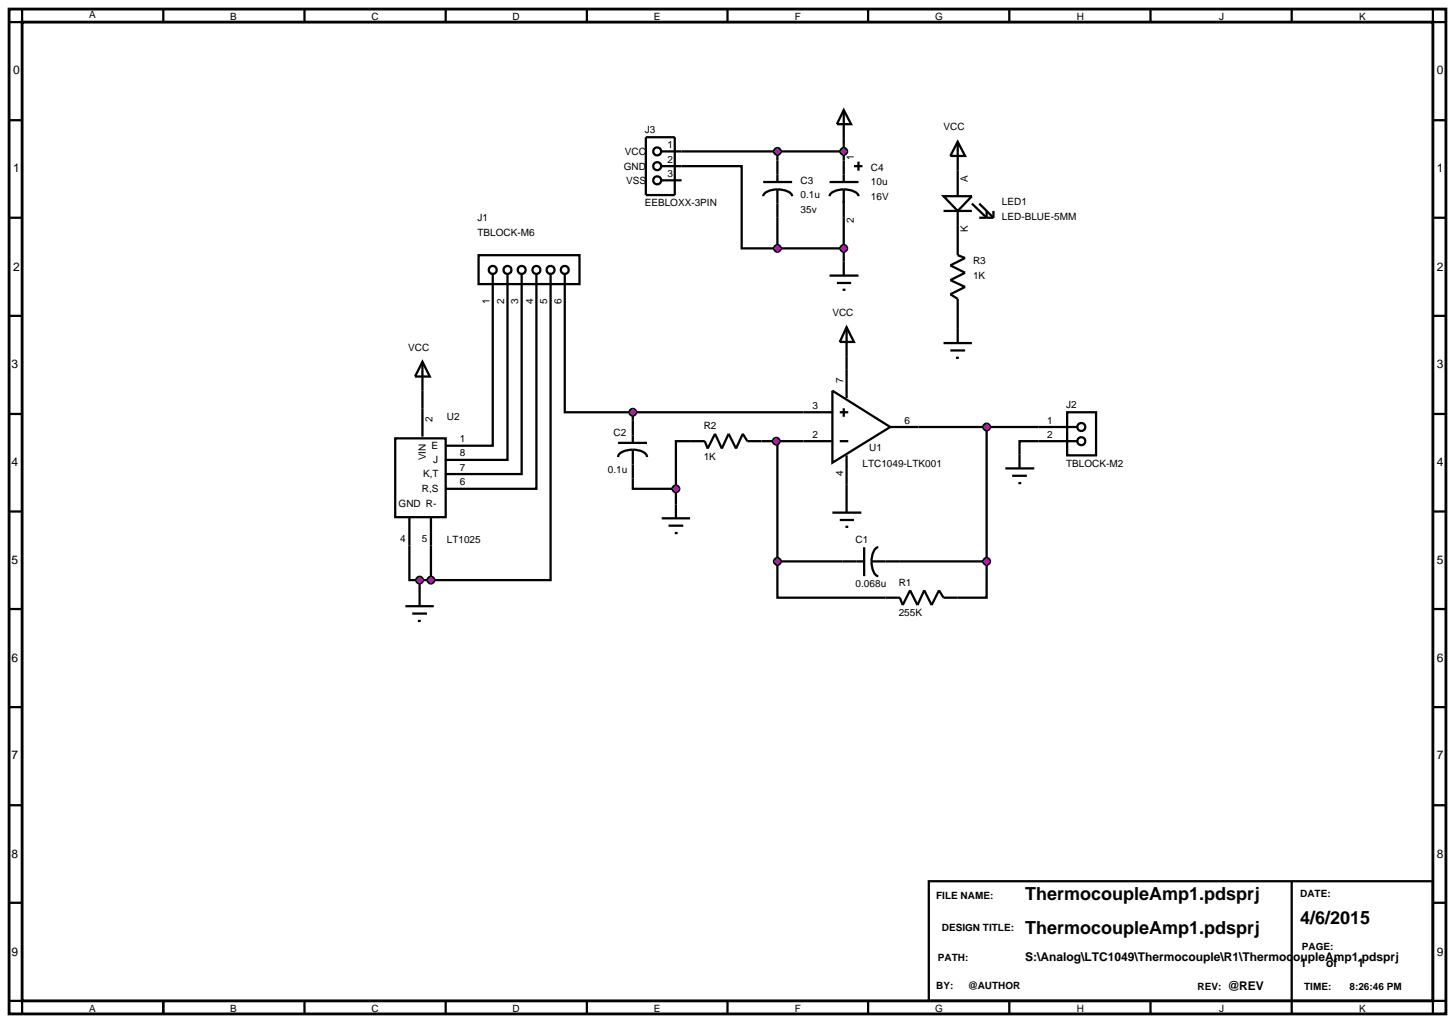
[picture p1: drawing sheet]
<svg xmlns="http://www.w3.org/2000/svg" width="257mm" height="180mm" viewBox="0 0 257 180" stroke-linecap="round" stroke-linejoin="round" font-family="sans-serif">
<path d="M1.6 1.6h253.4v177.2h-253.4zM3.9 3.9h248.8v172.6h-248.8z" fill="none" stroke="#000" stroke-width=".5"/>
<g fill="none" stroke="#000" stroke-width=".4">
<path d="M3.9 1.6v2.3h-2.3M28.8 1.6v2.3M53.7 1.6v2.3M78.6 1.6v2.3M103.5 1.6v2.3M128.3 1.6v2.3M153.1 1.6v2.3M178 1.6v2.3M202.9 1.6v2.3M227.8 1.6v2.3M252.7 1.6v2.3h2.3M1.6 21.2h2.3"/>
<path d="M1.6 38.4h2.3M120.2 29.3h10.6v14.5h6.3M120.2 26.7h28.6M137.1 26.7v1.6M137.1 38.4v5.4M148.8 24.5v3.8M148.8 38.4v7.7M168.9 30.1v2M168.9 39.7v2.8M252.7 21.2h2.3M252.7 38.4h2.3M1.6 55.7h2.3"/>
<path d="M86.9 55.2v23.4h-8.3M89.5 55.2v25.9h-10.9M92 55.2v28.4h-13.4M94.6 55.2v31h-16M97.1 55.2v47.1h-21.1M99.6 55.2v17.5h12M137.1 43.8h11.7M168.9 55.2v2.8M252.7 55.7h2.3M1.6 73h2.3M69.7 77.3h8.9v13.9h-8.9zM74.5 68.9v8.1"/>
<path d="M111.6 72.7h35.2M111.6 72.7v1.5M136.9 77.8h.2v21.2M146.8 77.8h-15l-.8-1.3-1.2 2.6-1.3-2.6-1.2 2.6-1.2-2.6-1.3 2.6-.5-1.3h-5.1v8.4M146.8 68.9l10.2 6.4-10.2 6.3zM148.1 77.8h1.5M148.1 72.7h1.5M148.8 72v1.5M149.3 62.8v7.4M157 75.3h26.1M174 75.3v23.7M183.1 77.8h-3.3v2.3"/>
<path d="M252.7 73h2.3M1.6 90.2h2.3M72.2 91.2v11.1h1.8M76 91.2v11.1M111.6 84.4v1.8h7.6M119.2 86.2v2.8M137.1 99v6.4h21.6l.5 1.3 1.3-2.6 1.3 2.6 1.2-2.6 1.3 2.6 1.3-2.6 .8 1.3h7.6v-6.4M137.1 99h15.3M149.3 80.3v7.7M152.4 96.5v5.1M153.7 99a3.4 3.4 0 0 0 .9 2.5l.3 .1M153.7 99h20.3"/>
<path d="M154.9 96.5a1.49 1.49 0 0 0-1 1.3l-.2 1.2M252.7 90.2h2.3M1.6 107.4h2.3M74 102.3v2.1M74 102.3h2M252.7 107.4h2.3M1.6 124.7h2.3M252.7 124.7h2.3M1.6 142h2.3M1.6 159.2h2.3M163.8 155.4h88.9v21.1h-88.9zM227.8 155.4v23.4"/>
<path d="M252.7 142h2.3M252.7 159.2h2.3M1.6 176.5h2.3v2.3M28.8 176.5v2.3M53.7 176.5v2.3M78.6 176.5v2.3M103.5 176.5v2.3M128.3 176.5v2.3M153.1 176.5v2.3M178 176.5v2.3M202.9 176.5v2.3M255 176.5h-2.3v2.3"/>
</g>
<g fill="#f0f" stroke="#000" stroke-width=".4">
<path d="M136.7 98.6l.4-.2-.6 .6zM137.1 98.4a.65 .65 0 0 1 .6 .6zM137.7 99a.65 .65 0 0 1-.6 .6zM136.5 99l.6 .6a.65 .65 0 0 1-.6-.6z"/>
<path d="M173.6 98.6l.4-.2-.6 .6zM174 98.4a.65 .65 0 0 1 .6 .6zM174.6 99a.65 .65 0 0 1-.6 .6zM173.4 99l.6 .6a.65 .65 0 0 1-.6-.6z"/>
</g>
<g fill="#f0f">
<path d="M136.5 99l.6-.6 .6 .6-.6 .6z"/>
<path d="M174 98.4l.6 .6-.6 .6-.6-.6z"/>
</g>
<path d="M116.7 91.4h5M117.9 92.7h2.6M119 94h.5M119.2 89v2.4" fill="none" stroke="#000" stroke-width=".4"/>
<path d="M136.5 77.4l.4-.2-.6 .6zM136.9 77.2a.65 .65 0 0 1 .6 .6zM136.9 78.4l.6-.6a.65 .65 0 0 1-.6 .6zM136.3 77.8l.6 .6a.65 .65 0 0 1-.6-.6z" fill="#f0f" stroke="#000" stroke-width=".4"/>
<path d="M136.3 77.8l.6-.6 .6 .6-.6 .6z" fill="#f0f"/>
<path d="M146.8 90.4h5.1M148.1 91.7h2.5M149.1 92.9h.5M149.3 88v2.4M71.5 106.9h5M72.7 108.2h2.6M73.7 109.5h.5M74 104.4v2.5" fill="none" stroke="#000" stroke-width=".4"/>
<path d="M73.6 101.9l.4-.2-.6 .6zM74 101.7a.65 .65 0 0 1 .6 .6zM74.6 102.3a.65 .65 0 0 1-.6 .6zM73.4 102.3l.6 .6a.65 .65 0 0 1-.6-.6z" fill="#f0f" stroke="#000" stroke-width=".4"/>
<path d="M73.4 102.3l.6-.6 .6 .6-.6 .6z" fill="#f0f"/>
<g fill="none" stroke="#000" stroke-width=".4">
<path d="M84.4 45h17.8v5.1h-17.8zM86.9 48.3v6.9M89.5 48.3v6.9M92 48.3v6.9M94.6 48.3v6.9M97.1 48.3v6.9M99.6 48.3v6.9M149.3 57.7l1.3 2.6h-2.5zM149.3 57.7v5.1M74.5 63.8l1.3 2.6h-2.6zM74.5 63.8v5.1M109 78.1h5.1"/>
<path d="M111.6 79.3a3.2 3.2 0 0 0-2.5 .9l-.1 .4M111.6 79.3a2.98 2.98 0 0 1 2.4 .9l.1 .4M111.6 74.2v3.9M111.6 79.3v5.1"/>
<circle cx="86.9" cy="47.6" r=".7"/>
<circle cx="89.5" cy="47.6" r=".7"/>
<circle cx="92" cy="47.6" r=".7"/>
<circle cx="94.6" cy="47.6" r=".7"/>
<circle cx="97.1" cy="47.6" r=".7"/>
<circle cx="99.6" cy="47.6" r=".7"/>
</g>
<g fill="#f0f" stroke="#000" stroke-width=".4">
<path d="M111.2 72.3l.4-.2-.6 .6zM111.6 72.1a.65 .65 0 0 1 .6 .6zM111.6 73.3l.6-.6a.64 .64 0 0 1-.6 .6zM111 72.7l.6 .6a.64 .64 0 0 1-.6-.6z"/>
<path d="M118.8 85.8l.4-.2-.6 .6zM119.2 85.6a.65 .65 0 0 1 .6 .6zM119.8 86.2a.65 .65 0 0 1-.6 .6zM118.6 86.2l.6 .6a.65 .65 0 0 1-.6-.6z"/>
</g>
<g fill="#f0f">
<path d="M111.6 72.1l.6 .6-.6 .6-.6-.6z"/>
<path d="M118.6 86.2l.6-.6 .6 .6-.6 .6z"/>
</g>
<g fill="none" stroke="#000" stroke-width=".4">
<path d="M183.1 75.3h6.9M183.1 77.8h6.9M188.2 72.7h5.1v7.6h-5.1z"/>
<circle cx="190.7" cy="77.8" r=".7"/>
<circle cx="190.7" cy="75.3" r=".7"/>
</g>
<path d="M173.6 74.9l.4-.2-.6 .6zM174 74.7a.65 .65 0 0 1 .6 .6zM174.6 75.3a.65 .65 0 0 1-.6 .6zM173.4 75.3l.6 .6a.65 .65 0 0 1-.6-.6z" fill="#f0f" stroke="#000" stroke-width=".4"/>
<path d="M174 74.7l.6 .6-.6 .6-.6-.6z" fill="#f0f"/>
<g fill="none" stroke="#000" stroke-width=".4">
<path d="M113.9 24.2h5.1v10.2h-5.1zM116.7 26.7h3.5M116.7 29.3h3.5M116.7 31.8h3.5M134.6 32.1h5.1M137.1 33.4a3.4 3.4 0 0 1 2.5 .9l.1 .3M137.1 33.4a3.3 3.3 0 0 0-2.4 .9l-.1 .3M137.1 28.3v3.8M137.1 33.4v5M146.3 32.1h5.1M148.8 33.4a3.4 3.4 0 0 1 2.5 .9l.1 .3M148.8 33.4a3.3 3.3 0 0 0-2.4 .9l-.1 .3"/>
<path d="M148.8 28.3v3.8M148.8 33.4v5M150.6 29.3h1.5M151.4 28.5v1.6M166.4 34.6h5l-2.5 2.6zM166.4 37.2h5M168.9 25l1.3 2.5h-2.6zM168.9 25v5.1M168.9 32.1v2.5M168.9 37.2v2.5M171.4 35.9l2.6 2.5v-1.2M172.7 35.9l2.5 2.5"/>
<path d="M172.7 38.4h2.5M175.2 37.2v1.2M168.9 42.5v2.5l1.3 .5-2.6 1.3 2.6 1.3-2.6 1.3 2.6 1.2-2.6 1.3 1.3 .8v2.5M168.9 58v2.5M166.4 60.5h5M167.6 61.8h2.6M168.6 63.1h.5M177.3 82.6h5.1M178.5 83.9h2.6M179.6 85.2h.5M179.8 80.1v2.5"/>
<circle cx="115.9" cy="29.3" r=".7"/>
<circle cx="115.9" cy="26.7" r=".7"/>
<circle cx="115.9" cy="31.8" r=".7"/>
</g>
<g fill="#f0f" stroke="#000" stroke-width=".4">
<path d="M136.7 26.3l.4-.2-.6 .6zM137.1 26.1a.65 .65 0 0 1 .6 .6zM137.7 26.7a.65 .65 0 0 1-.6 .6zM136.5 26.7l.6 .6a.65 .65 0 0 1-.6-.6z"/>
<path d="M136.7 43.4l.4-.2-.6 .6zM137.1 43.2a.65 .65 0 0 1 .6 .6zM137.7 43.8a.65 .65 0 0 1-.6 .6zM136.5 43.8l.6 .6a.65 .65 0 0 1-.6-.6z"/>
</g>
<g fill="#f0f">
<path d="M136.5 26.7l.6-.6 .6 .6-.6 .6z"/>
<path d="M136.5 43.8l.6-.6 .6 .6-.6 .6z"/>
</g>
<path d="M148.8 19.4l1.3 2.5h-2.5zM148.8 19.4v5.1M146.3 48.6h5.1M147.6 49.9h2.5M148.6 51.1h.5M148.8 46.1v2.5" fill="none" stroke="#000" stroke-width=".4"/>
<g fill="#f0f" stroke="#000" stroke-width=".4">
<path d="M148.4 26.3l.4-.2-.6 .6zM148.8 26.1a.65 .65 0 0 1 .6 .6zM149.4 26.7a.65 .65 0 0 1-.6 .6zM148.2 26.7l.6 .6a.65 .65 0 0 1-.6-.6z"/>
<path d="M148.4 43.4l.4-.2-.6 .6zM148.8 43.2a.64 .64 0 0 1 .6 .6zM149.4 43.8a.65 .65 0 0 1-.6 .6zM148.2 43.8l.6 .6a.65 .65 0 0 1-.6-.6z"/>
<path d="M75.6 101.9l.4-.2-.6 .6zM76 101.7a.65 .65 0 0 1 .6 .6zM76.6 102.3a.65 .65 0 0 1-.6 .6zM75.4 102.3l.6 .6a.65 .65 0 0 1-.6-.6z"/>
</g>
<g fill="#f0f">
<path d="M148.2 26.7l.6-.6 .6 .6-.6 .6z"/>
<path d="M148.2 43.8l.6-.6 .6 .6-.6 .6z"/>
<path d="M75.4 102.3l.6-.6 .6 .6-.6 .6z"/>
</g>
<g font-size="3.2">
<text x="180.8" y="158.8">ThermocoupleAmp1.pdsprj</text>
<text x="180.8" y="164.7">ThermocoupleAmp1.pdsprj</text>
<text x="229.3" y="162.9">4/6/2015</text>
</g>
<g font-size="2.1">
<text x="2.3" y="13.1">0</text>
<text x="253.4" y="13.1">0</text>
<text x="2.3" y="30.4">1</text>
<text x="253.4" y="30.4">1</text>
<text x="2.3" y="47.7">2</text>
<text x="253.4" y="47.7">2</text>
<text x="2" y="64.9">3</text>
<text x="253.4" y="64.9">3</text>
<text x="2" y="82.2">4</text>
<text x="253.4" y="82.2">4</text>
<text x="2" y="99.4">5</text>
<text x="253.4" y="99.4">5</text>
<text x="2" y="116.7">6</text>
<text x="253.4" y="116.7">6</text>
<text x="2" y="133.9">7</text>
<text x="253.4" y="133.9">7</text>
<text x="2" y="151.2">8</text>
<text x="253.4" y="151.2">8</text>
<text x="2" y="168.5">9</text>
<text x="180.8" y="169.5">S:\Analog\LTC1049\Thermocouple\R1\ThermocoupleAmp1.pdsprj</text>
<text x="229.3" y="170.5">1</text>
<text x="233.9" y="170.5">of</text>
<text x="239.4" y="170.5">1</text>
<text x="253.4" y="168.5">9</text>
<text x="216.5" y="174.6">@REV</text>
</g>
<g font-size="1.8">
<text x="15.7" y="3.2">A</text>
<text x="40.6" y="3.5">B</text>
<text x="65.5" y="3.5">C</text>
<text x="90.4" y="3.5">D</text>
<text x="115.3" y="3.5">E</text>
<text x="140.2" y="3.5">F</text>
<text x="164.9" y="3.5">G</text>
<text x="189.9" y="3.5">H</text>
<text x="215" y="3.5">J</text>
<text x="239.7" y="3.5">K</text>
<text x="113.7" y="23.4">J3</text>
<text x="166.4" y="23">VCC</text>
<text x="110" y="29.9">GND</text>
<text x="110.2" y="27.3">VCC</text>
<text x="117.7" y="26.1">1</text>
<text x="117.7" y="28.7">2</text>
<text x="150.6" y="28.3" transform="rotate(-90 150.6 28.3)">1</text>
<text x="110.4" y="32.4">VSS</text>
<text x="117.7" y="31.2">3</text>
<text x="141.2" y="32.4">C3</text>
<text x="141.2" y="35">0.1u</text>
<text x="153.6" y="30.1">C4</text>
<text x="153.6" y="32.7">10u</text>
<text x="153.6" y="35.2">16V</text>
<text x="170.7" y="32.1" transform="rotate(-90 170.7 32.1)">A</text>
<text x="84.2" y="39">J1</text>
<text x="84.2" y="41.6">TBLOCK-M6</text>
<text x="113.7" y="36.4">EEBLOXX-3PIN</text>
<text x="141.2" y="37.5">35v</text>
<text x="150.6" y="39.4" transform="rotate(-90 150.6 39.4)">2</text>
<text x="170.7" y="40.9" transform="rotate(-90 170.7 40.9)">K</text>
<text x="176.7" y="36.2">LED1</text>
<text x="176.7" y="38.8">LED-BLUE-5MM</text>
<text x="171.6" y="46.6">R3</text>
<text x="86.3" y="53.7" transform="rotate(-90 86.3 53.7)">1</text>
<text x="88.9" y="53.7" transform="rotate(-90 88.9 53.7)">2</text>
<text x="91.4" y="53.7" transform="rotate(-90 91.4 53.7)">3</text>
<text x="94" y="53.7" transform="rotate(-90 94 53.7)">4</text>
<text x="96.5" y="53.7" transform="rotate(-90 96.5 53.7)">5</text>
<text x="99" y="53.7" transform="rotate(-90 99 53.7)">6</text>
<text x="171.6" y="49.2">1K</text>
<text x="146.8" y="55.8">VCC</text>
<text x="72" y="61.9">VCC</text>
<text x="148.7" y="67.6" transform="rotate(-90 148.7 67.6)">7</text>
<text x="188" y="71.9">J2</text>
<text x="76.3" y="74.5" transform="rotate(-90 76.3 74.5)">2</text>
<text x="78.8" y="74">U2</text>
<text x="81.1" y="78">1</text>
<text x="108.2" y="76.9">C2</text>
<text x="124.1" y="75.7">R2</text>
<text x="143.3" y="72.1">3</text>
<text x="143.3" y="77.2">2</text>
<text x="159.5" y="74.7">6</text>
<text x="184.7" y="74.7">1</text>
<text x="184.7" y="77.2">2</text>
<text x="75.1" y="81.2" transform="rotate(-90 75.1 81.2)">VIN</text>
<text x="76.1" y="79.2">E</text>
<text x="76.4" y="81.7">J</text>
<text x="81.1" y="80.5">8</text>
<text x="81.1" y="83">7</text>
<text x="107.2" y="83.5">0.1u</text>
<text x="124.1" y="81.1">1K</text>
<text x="148.7" y="83.9" transform="rotate(-90 148.7 83.9)">4</text>
<text x="152.1" y="82.3">LTC1049-LTK001</text>
<text x="153.3" y="79.5">U1</text>
<text x="188" y="82.3">TBLOCK-M2</text>
<text x="70.3" y="89.4">GND R-</text>
<text x="74.4" y="86.8">R,S</text>
<text x="74.6" y="84.2">K,T</text>
<text x="81.1" y="85.6">6</text>
<text x="70.6" y="95.5">4</text>
<text x="74.4" y="95.5">5</text>
<text x="78.8" y="95.7">LT1025</text>
<text x="150.9" y="95.7">C1</text>
<text x="150.9" y="103.6">0.068u</text>
<text x="158.5" y="103.3">R1</text>
<text x="158.5" y="108.7">255K</text>
<text x="165.1" y="158.6">FILE NAME:</text>
<text x="229.3" y="158.1">DATE:</text>
<text x="166.1" y="164.2">DESIGN TITLE:</text>
<text x="229.6" y="167.5">PAGE:</text>
<text x="165.4" y="169.5">PATH:</text>
<text x="15.7" y="178.4">A</text>
<text x="40.6" y="178.4">B</text>
<text x="65.5" y="178.4">C</text>
<text x="90.4" y="178.4">D</text>
<text x="115.3" y="178.4">E</text>
<text x="140.2" y="178.4">F</text>
<text x="164.9" y="178.4">G</text>
<text x="165.1" y="174.4">BY:</text>
<text x="170.7" y="174.4">@AUTHOR</text>
<text x="189.9" y="178.4">H</text>
<text x="211.2" y="174.6">REV:</text>
<text x="215" y="178.4">J</text>
<text x="230" y="174.6">TIME:</text>
<text x="238" y="174.6">8:26:46 PM</text>
<text x="239.7" y="178.4">K</text>
</g>
</svg>
